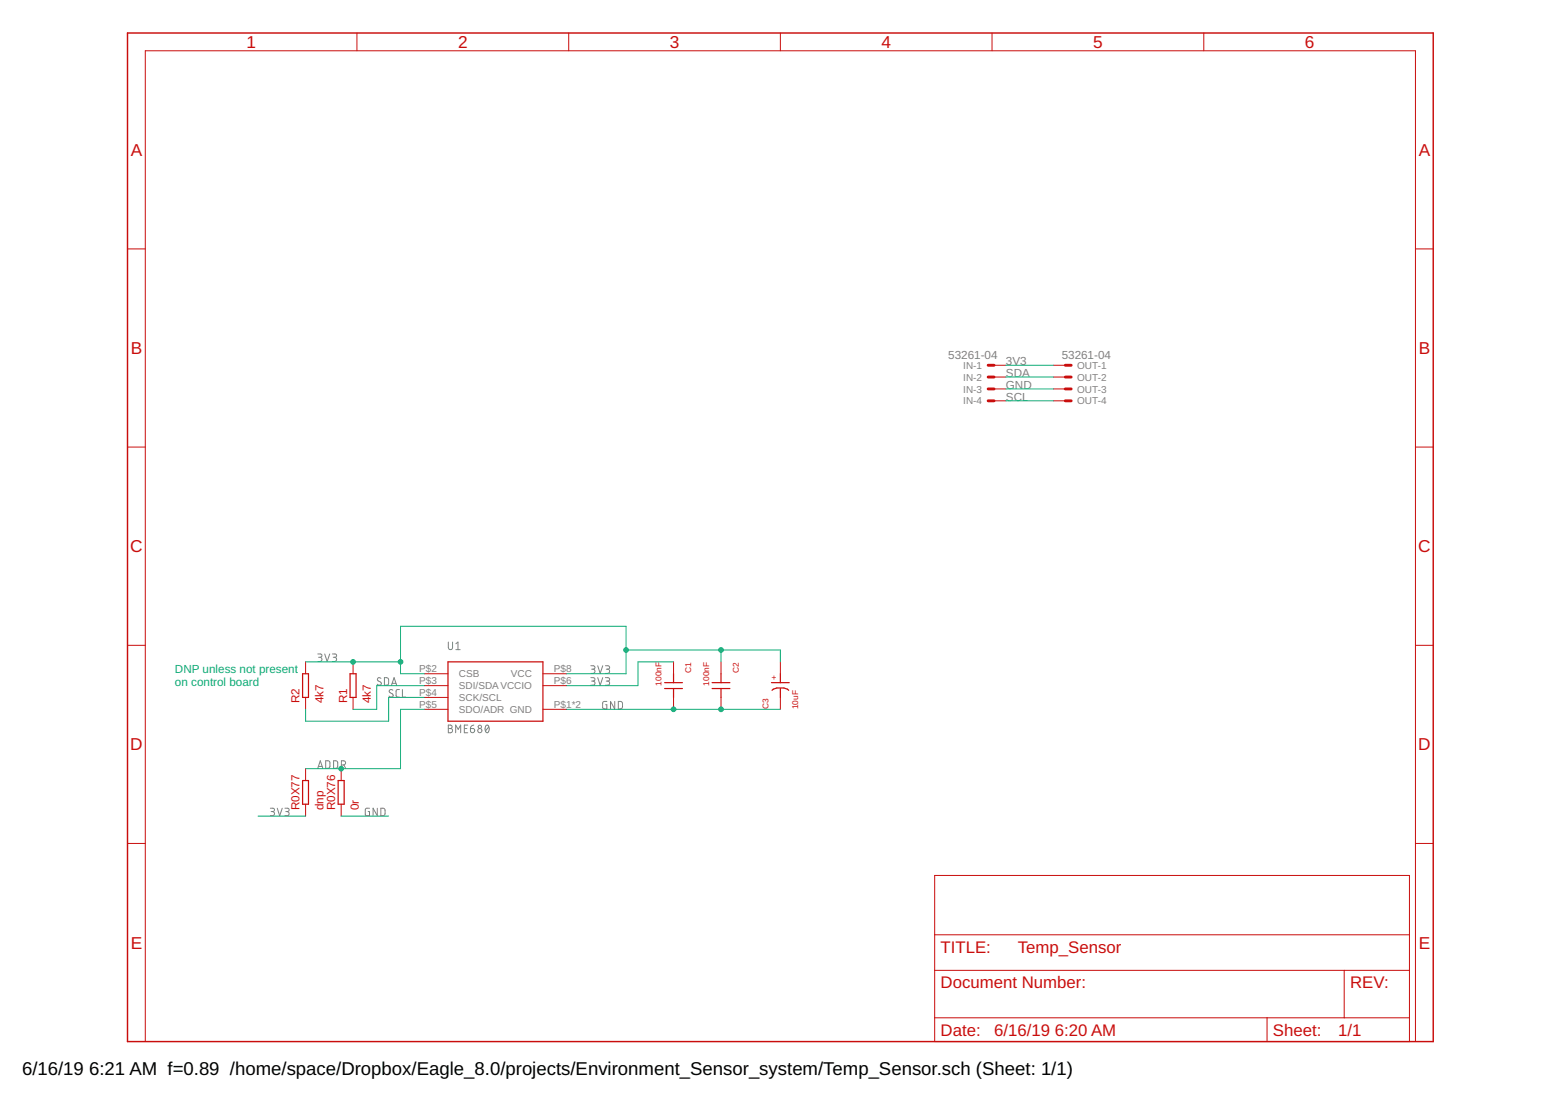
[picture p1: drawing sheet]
<?xml version="1.0" encoding="utf-8"?>
<!DOCTYPE eagle SYSTEM "eagle.dtd">
<eagle version="9.4.0">
<drawing>
<settings>
<setting alwaysvectorfont="yes"/>
<setting verticaltext="up"/>
</settings>
<grid distance="0.1" unitdist="inch" unit="inch" style="lines" multiple="1" display="no" altdistance="0.01" altunitdist="inch" altunit="inch"/>
<schematic xreflabel="%F%N/%S.%C%R" xrefpart="/%S.%C%R">
<libraries>
<library name="frames">
<symbols>
<symbol name="FRAME_A_L">
<frame x1="0" y1="0" x2="279.4" y2="215.9" columns="6" rows="5" layer="94" border-bottom="no"/>
</symbol>
<symbol name="DOCFIELD">
<wire x1="0" y1="0" x2="71.12" y2="0" width="0.1016" layer="94"/>
<wire x1="101.6" y1="15.24" x2="87.63" y2="15.24" width="0.1016" layer="94"/>
<wire x1="0" y1="0" x2="0" y2="5.08" width="0.1016" layer="94"/>
<wire x1="0" y1="5.08" x2="71.12" y2="5.08" width="0.1016" layer="94"/>
<wire x1="0" y1="5.08" x2="0" y2="15.24" width="0.1016" layer="94"/>
<wire x1="101.6" y1="15.24" x2="101.6" y2="5.08" width="0.1016" layer="94"/>
<wire x1="71.12" y1="5.08" x2="71.12" y2="0" width="0.1016" layer="94"/>
<wire x1="71.12" y1="5.08" x2="87.63" y2="5.08" width="0.1016" layer="94"/>
<wire x1="71.12" y1="0" x2="101.6" y2="0" width="0.1016" layer="94"/>
<wire x1="87.63" y1="15.24" x2="87.63" y2="5.08" width="0.1016" layer="94"/>
<wire x1="87.63" y1="15.24" x2="0" y2="15.24" width="0.1016" layer="94"/>
<wire x1="87.63" y1="5.08" x2="101.6" y2="5.08" width="0.1016" layer="94"/>
<wire x1="101.6" y1="5.08" x2="101.6" y2="0" width="0.1016" layer="94"/>
<wire x1="0" y1="15.24" x2="0" y2="22.86" width="0.1016" layer="94"/>
<wire x1="101.6" y1="35.56" x2="0" y2="35.56" width="0.1016" layer="94"/>
<wire x1="101.6" y1="35.56" x2="101.6" y2="22.86" width="0.1016" layer="94"/>
<wire x1="0" y1="22.86" x2="101.6" y2="22.86" width="0.1016" layer="94"/>
<wire x1="0" y1="22.86" x2="0" y2="35.56" width="0.1016" layer="94"/>
<wire x1="101.6" y1="22.86" x2="101.6" y2="15.24" width="0.1016" layer="94"/>
<text x="1.27" y="1.27" size="2.54" layer="94">Date:</text>
<text x="12.7" y="1.27" size="2.54" layer="94">&gt;LAST_DATE_TIME</text>
<text x="72.39" y="1.27" size="2.54" layer="94">Sheet:</text>
<text x="86.36" y="1.27" size="2.54" layer="94">&gt;SHEET</text>
<text x="88.9" y="11.43" size="2.54" layer="94">REV:</text>
<text x="1.27" y="19.05" size="2.54" layer="94">TITLE:</text>
<text x="1.27" y="11.43" size="2.54" layer="94">Document Number:</text>
<text x="17.78" y="19.05" size="2.54" layer="94">&gt;DRAWING_NAME</text>
</symbol>
</symbols>
<devicesets>
<deviceset name="FRAME_A_L" prefix="FRAME" uservalue="yes">
<gates>
<gate name="G$1" symbol="FRAME_A_L" x="0" y="0" addlevel="always"/>
<gate name="G$2" symbol="DOCFIELD" x="172.72" y="0" addlevel="always"/>
</gates>
<devices>
<device name="">
<technologies>
<technology name=""/>
</technologies>
</device>
</devices>
</deviceset>
</devicesets>
</library>
<library name="daneagle_db8.0">
<symbols>
<symbol name="BME680_TEMP/PRESSURE/HUMIDITY/GAS_AQ">
<pin name="GND" x="15.24" y="-2.54" length="middle" direction="pwr" rot="R180"/>
<pin name="VCC" x="15.24" y="5.08" length="middle" direction="pwr" rot="R180"/>
<pin name="VCCIO" x="15.24" y="2.54" length="middle" direction="pwr" rot="R180"/>
<pin name="CSB" x="-15.24" y="5.08" length="middle" direction="in"/>
<pin name="SDI/SDA" x="-15.24" y="2.54" length="middle"/>
<pin name="SCK/SCL" x="-15.24" y="0" length="middle" direction="in"/>
<pin name="SDO/ADR" x="-15.24" y="-2.54" length="middle" direction="out"/>
<wire x1="-10.16" y1="7.62" x2="-10.16" y2="-5.08" width="0.254" layer="94"/>
<wire x1="-10.16" y1="-5.08" x2="10.16" y2="-5.08" width="0.254" layer="94"/>
<wire x1="10.16" y1="-5.08" x2="10.16" y2="7.62" width="0.254" layer="94"/>
<wire x1="10.16" y1="7.62" x2="-10.16" y2="7.62" width="0.254" layer="94"/>
<text x="-10.16" y="10.16" size="1.778" layer="95" font="vector">&gt;NAME</text>
<text x="-10.16" y="-7.62" size="1.778" layer="96" font="vector">&gt;VALUE</text>
</symbol>
<symbol name="CAP_NP">
<pin name="P$1" x="-5.08" y="0" visible="off" length="short" direction="pas"/>
<pin name="P$2" x="5.08" y="0" visible="off" length="short" direction="pas" rot="R180"/>
<wire x1="-0.635" y1="1.905" x2="-0.635" y2="0" width="0.254" layer="94"/>
<wire x1="-0.635" y1="0" x2="-0.635" y2="-1.905" width="0.254" layer="94"/>
<wire x1="0.635" y1="1.905" x2="0.635" y2="0" width="0.254" layer="94"/>
<wire x1="0.635" y1="0" x2="0.635" y2="-1.905" width="0.254" layer="94"/>
<wire x1="2.54" y1="0" x2="0.635" y2="0" width="0.254" layer="94"/>
<wire x1="-2.54" y1="0" x2="-0.635" y2="0" width="0.254" layer="94"/>
<text x="-5.08" y="2.54" size="1.27" layer="94">&gt;NAME</text>
<text x="-5.08" y="-3.81" size="1.27" layer="94">&gt;VALUE</text>
</symbol>
<symbol name="RESISTOR">
<pin name="P$1" x="-5.08" y="0" visible="off" length="short" direction="pas" swaplevel="1"/>
<pin name="P$2" x="5.08" y="0" visible="off" length="short" direction="pas" swaplevel="1" rot="R180"/>
<wire x1="-2.54" y1="0.635" x2="-2.54" y2="-0.635" width="0.254" layer="94"/>
<wire x1="-2.54" y1="-0.635" x2="2.54" y2="-0.635" width="0.254" layer="94"/>
<wire x1="2.54" y1="-0.635" x2="2.54" y2="0.635" width="0.254" layer="94"/>
<wire x1="2.54" y1="0.635" x2="-2.54" y2="0.635" width="0.254" layer="94"/>
<text x="-3.81" y="1.27" size="1.778" layer="94">&gt;NAME</text>
<text x="-3.81" y="-3.81" size="1.778" layer="94">&gt;VALUE</text>
</symbol>
<symbol name="CAP_POL">
<pin name="N" x="-5.08" y="0" visible="off" length="short" direction="pas"/>
<pin name="P" x="5.08" y="0" visible="off" length="short" direction="pas" rot="R180"/>
<wire x1="0.635" y1="1.905" x2="0.635" y2="0" width="0.254" layer="94"/>
<wire x1="0.635" y1="0" x2="0.635" y2="-1.905" width="0.254" layer="94"/>
<wire x1="2.54" y1="0" x2="0.635" y2="0" width="0.254" layer="94"/>
<wire x1="-2.54" y1="0" x2="-0.635" y2="0" width="0.254" layer="94"/>
<text x="-5.08" y="2.54" size="1.27" layer="94">&gt;NAME</text>
<text x="-5.08" y="-3.81" size="1.27" layer="94">&gt;VALUE</text>
<wire x1="-0.508" y1="0.762" x2="-0.762" y2="1.524" width="0.254" layer="94"/>
<wire x1="-0.762" y1="1.524" x2="-1.016" y2="1.778" width="0.254" layer="94"/>
<wire x1="-0.508" y1="0.762" x2="-0.508" y2="-0.762" width="0.254" layer="94"/>
<wire x1="-0.508" y1="-0.762" x2="-0.762" y2="-1.524" width="0.254" layer="94"/>
<wire x1="-0.762" y1="-1.524" x2="-1.016" y2="-1.778" width="0.254" layer="94"/>
<text x="1.27" y="0.762" size="1.27" layer="94">+</text>
</symbol>
</symbols>
<devicesets>
<deviceset name="BME680_GAS_AQ/BARO/TEMP/HUMID-I2C-SPI" prefix="U">
<gates>
<gate name="G$1" symbol="BME680_TEMP/PRESSURE/HUMIDITY/GAS_AQ" x="0" y="-2.54"/>
</gates>
<devices>
<device name="" package="BOSCH_LGA8">
<connects>
<connect gate="G$1" pin="CSB" pad="P$2"/>
<connect gate="G$1" pin="GND" pad="P$1 P$7"/>
<connect gate="G$1" pin="SCK/SCL" pad="P$4"/>
<connect gate="G$1" pin="SDI/SDA" pad="P$3"/>
<connect gate="G$1" pin="SDO/ADR" pad="P$5"/>
<connect gate="G$1" pin="VCC" pad="P$8"/>
<connect gate="G$1" pin="VCCIO" pad="P$6"/>
</connects>
<technologies>
<technology name=""/>
</technologies>
</device>
</devices>
</deviceset>
<deviceset name="CAP_NP" prefix="C" uservalue="yes">
<gates>
<gate name="G$1" symbol="CAP_NP" x="0" y="0"/>
</gates>
<devices>
<device name="_0603" package="SMD_0603">
<connects>
<connect gate="G$1" pin="P$1" pad="P$1"/>
<connect gate="G$1" pin="P$2" pad="P$2"/>
</connects>
<technologies>
<technology name=""/>
</technologies>
</device>
<device name="_1206" package="SMD_1206">
<connects>
<connect gate="G$1" pin="P$1" pad="P$1"/>
<connect gate="G$1" pin="P$2" pad="P$2"/>
</connects>
<technologies>
<technology name=""/>
</technologies>
</device>
<device name="_0402" package="SMD_0402">
<connects>
<connect gate="G$1" pin="P$1" pad="P$1"/>
<connect gate="G$1" pin="P$2" pad="P$2"/>
</connects>
<technologies>
<technology name=""/>
</technologies>
</device>
<device name="_0805" package="SMD_0805">
<connects>
<connect gate="G$1" pin="P$1" pad="P$1"/>
<connect gate="G$1" pin="P$2" pad="P$2"/>
</connects>
<technologies>
<technology name=""/>
</technologies>
</device>
<device name="_1812" package="SMD_1812">
<connects>
<connect gate="G$1" pin="P$1" pad="P$1"/>
<connect gate="G$1" pin="P$2" pad="P$2"/>
</connects>
<technologies>
<technology name=""/>
</technologies>
</device>
<device name="_1210" package="SMD_1210">
<connects>
<connect gate="G$1" pin="P$1" pad="P$1"/>
<connect gate="G$1" pin="P$2" pad="P$2"/>
</connects>
<technologies>
<technology name=""/>
</technologies>
</device>
</devices>
</deviceset>
<deviceset name="RESISTOR" prefix="R" uservalue="yes">
<gates>
<gate name="G$1" symbol="RESISTOR" x="0" y="0"/>
</gates>
<devices>
<device name="_0603" package="SMD_0603">
<connects>
<connect gate="G$1" pin="P$1" pad="P$1"/>
<connect gate="G$1" pin="P$2" pad="P$2"/>
</connects>
<technologies>
<technology name=""/>
</technologies>
</device>
<device name="_1206" package="SMD_1206">
<connects>
<connect gate="G$1" pin="P$1" pad="P$1"/>
<connect gate="G$1" pin="P$2" pad="P$2"/>
</connects>
<technologies>
<technology name=""/>
</technologies>
</device>
<device name="_0402" package="SMD_0402">
<connects>
<connect gate="G$1" pin="P$1" pad="P$1"/>
<connect gate="G$1" pin="P$2" pad="P$2"/>
</connects>
<technologies>
<technology name=""/>
</technologies>
</device>
<device name="_2010" package="SMD_2010">
<connects>
<connect gate="G$1" pin="P$1" pad="P$1"/>
<connect gate="G$1" pin="P$2" pad="P$2"/>
</connects>
<technologies>
<technology name=""/>
</technologies>
</device>
<device name="_0805" package="SMD_0805">
<connects>
<connect gate="G$1" pin="P$1" pad="P$1"/>
<connect gate="G$1" pin="P$2" pad="P$2"/>
</connects>
<technologies>
<technology name=""/>
</technologies>
</device>
<device name="_2512" package="SMD_2512">
<connects>
<connect gate="G$1" pin="P$1" pad="P$1"/>
<connect gate="G$1" pin="P$2" pad="P$2"/>
</connects>
<technologies>
<technology name=""/>
</technologies>
</device>
<device name="PTH_300" package="RES_1/4W_PTH_300">
<connects>
<connect gate="G$1" pin="P$1" pad="1"/>
<connect gate="G$1" pin="P$2" pad="2"/>
</connects>
<technologies>
<technology name=""/>
</technologies>
</device>
<device name="_PTH_350" package="RES_1/4W_PTH_350">
<connects>
<connect gate="G$1" pin="P$1" pad="1"/>
<connect gate="G$1" pin="P$2" pad="2"/>
</connects>
<technologies>
<technology name=""/>
</technologies>
</device>
<device name="_PTH_400" package="RES_1/4W_PTH_400">
<connects>
<connect gate="G$1" pin="P$1" pad="1"/>
<connect gate="G$1" pin="P$2" pad="2"/>
</connects>
<technologies>
<technology name=""/>
</technologies>
</device>
</devices>
</deviceset>
<deviceset name="CAP_POL" prefix="C" uservalue="yes">
<gates>
<gate name="G$1" symbol="CAP_POL" x="0" y="0"/>
</gates>
<devices>
<device name="_6.3" package="CAP_POL_6.3">
<connects>
<connect gate="G$1" pin="N" pad="N"/>
<connect gate="G$1" pin="P" pad="P"/>
</connects>
<technologies>
<technology name=""/>
</technologies>
</device>
<device name="_4" package="CAP_POL_4">
<connects>
<connect gate="G$1" pin="N" pad="N"/>
<connect gate="G$1" pin="P" pad="P"/>
</connects>
<technologies>
<technology name=""/>
</technologies>
</device>
<device name="_SMD_1206" package="CAP_POL_1206">
<connects>
<connect gate="G$1" pin="N" pad="N"/>
<connect gate="G$1" pin="P" pad="P"/>
</connects>
<technologies>
<technology name=""/>
</technologies>
</device>
<device name="_8.3" package="CAP_POL_8.3">
<connects>
<connect gate="G$1" pin="N" pad="N"/>
<connect gate="G$1" pin="P" pad="P"/>
</connects>
<technologies>
<technology name=""/>
</technologies>
</device>
<device name="_2917" package="CAP_POL_2917">
<connects>
<connect gate="G$1" pin="N" pad="N"/>
<connect gate="G$1" pin="P" pad="P"/>
</connects>
<technologies>
<technology name=""/>
</technologies>
</device>
<device name="_10" package="CAP_POL_10">
<connects>
<connect gate="G$1" pin="N" pad="N"/>
<connect gate="G$1" pin="P" pad="P"/>
</connects>
<technologies>
<technology name=""/>
</technologies>
</device>
<device name="" package="CAP_POL_5MM_PTH">
<connects>
<connect gate="G$1" pin="N" pad="N"/>
<connect gate="G$1" pin="P" pad="P"/>
</connects>
<technologies>
<technology name=""/>
</technologies>
</device>
<device name="_3MM_PTH" package="CAP_POL_3MM_PTH">
<connects>
<connect gate="G$1" pin="N" pad="N"/>
<connect gate="G$1" pin="P" pad="P"/>
</connects>
<technologies>
<technology name=""/>
</technologies>
</device>
<device name="_18" package="CAP_POL_18">
<connects>
<connect gate="G$1" pin="N" pad="N"/>
<connect gate="G$1" pin="P" pad="P"/>
</connects>
<technologies>
<technology name=""/>
</technologies>
</device>
</devices>
</deviceset>
</devicesets>
</library>
<library name="con-molex">
<symbols>
<symbol name="MV">
<wire x1="1.27" y1="0" x2="0" y2="0" width="0.6096" layer="94"/>
<text x="2.54" y="-0.762" size="1.524" layer="95">&gt;NAME</text>
<text x="-0.762" y="1.397" size="1.778" layer="96">&gt;VALUE</text>
<pin name="S" x="-2.54" y="0" visible="off" length="short" direction="pas"/>
</symbol>
<symbol name="M">
<wire x1="1.27" y1="0" x2="0" y2="0" width="0.6096" layer="94"/>
<text x="2.54" y="-0.762" size="1.524" layer="95">&gt;NAME</text>
<pin name="S" x="-2.54" y="0" visible="off" length="short" direction="pas"/>
</symbol>
</symbols>
<devicesets>
<deviceset name="53?-04" prefix="X">
<gates>
<gate name="-1" symbol="MV" x="0" y="2.54" addlevel="always" swaplevel="1"/>
<gate name="-2" symbol="M" x="0" y="0" addlevel="always" swaplevel="1"/>
<gate name="-3" symbol="M" x="0" y="-2.54" addlevel="always" swaplevel="1"/>
<gate name="-4" symbol="M" x="0" y="-5.08" addlevel="always" swaplevel="1"/>
</gates>
<devices>
<device name="047" package="53047-04">
<connects>
<connect gate="-1" pin="S" pad="1"/>
<connect gate="-2" pin="S" pad="2"/>
<connect gate="-3" pin="S" pad="3"/>
<connect gate="-4" pin="S" pad="4"/>
</connects>
<package3dinstances>
<package3dinstance package3d_urn="urn:adsk.eagle:package:8078513/1"/>
</package3dinstances>
<technologies>
<technology name="">
<attribute name="MF" value="WALDOM/MOLEX" constant="no"/>
<attribute name="MPN" value="53047-0410" constant="no"/>
<attribute name="OC_FARNELL" value="9733060" constant="no"/>
<attribute name="OC_NEWARK" value="38C9900" constant="no"/>
</technology>
</technologies>
</device>
<device name="048" package="53048-04">
<connects>
<connect gate="-1" pin="S" pad="1"/>
<connect gate="-2" pin="S" pad="2"/>
<connect gate="-3" pin="S" pad="3"/>
<connect gate="-4" pin="S" pad="4"/>
</connects>
<package3dinstances>
<package3dinstance package3d_urn="urn:adsk.eagle:package:8078564/1"/>
</package3dinstances>
<technologies>
<technology name="">
<attribute name="MF" value="MOLEX" constant="no"/>
<attribute name="MPN" value="53048-0410" constant="no"/>
<attribute name="OC_FARNELL" value="1462887" constant="no"/>
<attribute name="OC_NEWARK" value="57H4721" constant="no"/>
</technology>
</technologies>
</device>
<device name="261" package="53261-04">
<connects>
<connect gate="-1" pin="S" pad="1"/>
<connect gate="-2" pin="S" pad="2"/>
<connect gate="-3" pin="S" pad="3"/>
<connect gate="-4" pin="S" pad="4"/>
</connects>
<package3dinstances>
<package3dinstance package3d_urn="urn:adsk.eagle:package:8078535/1"/>
</package3dinstances>
<technologies>
<technology name="">
<attribute name="MF" value="MOLEX" constant="no"/>
<attribute name="MPN" value="" constant="no"/>
<attribute name="OC_FARNELL" value="1125374" constant="no"/>
<attribute name="OC_NEWARK" value="unknown" constant="no"/>
</technology>
</technologies>
</device>
<device name="398" package="53398-04">
<connects>
<connect gate="-1" pin="S" pad="1"/>
<connect gate="-2" pin="S" pad="2"/>
<connect gate="-3" pin="S" pad="3"/>
<connect gate="-4" pin="S" pad="4"/>
</connects>
<package3dinstances>
<package3dinstance package3d_urn="urn:adsk.eagle:package:8078549/1"/>
</package3dinstances>
<technologies>
<technology name="">
<attribute name="MF" value="MOLEX" constant="no"/>
<attribute name="MPN" value="" constant="no"/>
<attribute name="OC_FARNELL" value="1125367" constant="no"/>
<attribute name="OC_NEWARK" value="unknown" constant="no"/>
</technology>
</technologies>
</device>
</devices>
</deviceset>
</devicesets>
</library>
</libraries>
<attributes>
</attributes>
<variantdefs>
</variantdefs>
<classes>
<class number="0" name="default" width="0" drill="0">
</class>
</classes>
<parts>
<part name="FRAME1" library="frames" deviceset="FRAME_A_L" device=""/>
<part name="U1" library="daneagle_db8.0" deviceset="BME680_GAS_AQ/BARO/TEMP/HUMID-I2C-SPI" device="" value="BME680"/>
<part name="C1" library="daneagle_db8.0" deviceset="CAP_NP" device="_0402" value="100nF"/>
<part name="C2" library="daneagle_db8.0" deviceset="CAP_NP" device="_0402" value="100nF"/>
<part name="R1" library="daneagle_db8.0" deviceset="RESISTOR" device="_0402" value="4k7"/>
<part name="R2" library="daneagle_db8.0" deviceset="RESISTOR" device="_0402" value="4k7"/>
<part name="R0X77" library="daneagle_db8.0" deviceset="RESISTOR" device="_0402" value="dnp"/>
<part name="R0X76" library="daneagle_db8.0" deviceset="RESISTOR" device="_0402" value="0r"/>
<part name="C3" library="daneagle_db8.0" deviceset="CAP_POL" device="_SMD_1206" value="10uF"/>
<part name="IN" library="con-molex" deviceset="53?-04" device="261" package3d_urn="urn:adsk.eagle:package:8078535/1"/>
<part name="OUT" library="con-molex" deviceset="53?-04" device="261" package3d_urn="urn:adsk.eagle:package:8078535/1"/>
</parts>
<sheets>
<sheet>
<plain>
</plain>
<instances>
<instance part="FRAME1" gate="G$1" x="0" y="0" smashed="yes"/>
<instance part="FRAME1" gate="G$2" x="172.72" y="0" smashed="yes">
<attribute name="LAST_DATE_TIME" x="185.42" y="1.27" size="2.54" layer="94"/>
<attribute name="SHEET" x="259.08" y="1.27" size="2.54" layer="94"/>
<attribute name="DRAWING_NAME" x="190.5" y="19.05" size="2.54" layer="94"/>
</instance>
<instance part="U1" gate="G$1" x="78.74" y="73.66" smashed="yes">
<attribute name="NAME" x="68.58" y="83.82" size="1.778" layer="95" font="vector"/>
<attribute name="VALUE" x="68.58" y="66.04" size="1.778" layer="96" font="vector"/>
</instance>
<instance part="C1" gate="G$1" x="116.84" y="76.2" smashed="yes" rot="R270">
<attribute name="NAME" x="119.38" y="81.28" size="1.27" layer="94" rot="R270"/>
<attribute name="VALUE" x="113.03" y="81.28" size="1.27" layer="94" rot="R270"/>
</instance>
<instance part="C2" gate="G$1" x="127" y="76.2" smashed="yes" rot="R270">
<attribute name="NAME" x="129.54" y="81.28" size="1.27" layer="94" rot="R270"/>
<attribute name="VALUE" x="123.19" y="81.28" size="1.27" layer="94" rot="R270"/>
</instance>
<instance part="R1" gate="G$1" x="48.26" y="76.2" smashed="yes" rot="R90">
<attribute name="NAME" x="46.99" y="72.39" size="1.778" layer="94" rot="R90"/>
<attribute name="VALUE" x="52.07" y="72.39" size="1.778" layer="94" rot="R90"/>
</instance>
<instance part="R2" gate="G$1" x="38.1" y="76.2" smashed="yes" rot="R90">
<attribute name="NAME" x="36.83" y="72.39" size="1.778" layer="94" rot="R90"/>
<attribute name="VALUE" x="41.91" y="72.39" size="1.778" layer="94" rot="R90"/>
</instance>
<instance part="R0X77" gate="G$1" x="38.1" y="53.34" smashed="yes" rot="R90">
<attribute name="NAME" x="36.83" y="49.53" size="1.778" layer="94" rot="R90"/>
<attribute name="VALUE" x="41.91" y="49.53" size="1.778" layer="94" rot="R90"/>
</instance>
<instance part="R0X76" gate="G$1" x="45.72" y="53.34" smashed="yes" rot="R90">
<attribute name="NAME" x="44.45" y="49.53" size="1.778" layer="94" rot="R90"/>
<attribute name="VALUE" x="49.53" y="49.53" size="1.778" layer="94" rot="R90"/>
</instance>
<instance part="C3" gate="G$1" x="139.7" y="76.2" smashed="yes" rot="R90">
<attribute name="NAME" x="137.16" y="71.12" size="1.27" layer="94" rot="R90"/>
<attribute name="VALUE" x="143.51" y="71.12" size="1.27" layer="94" rot="R90"/>
</instance>
<instance part="IN" gate="-1" x="185.42" y="144.78" smashed="yes" rot="MR0">
<attribute name="NAME" x="182.88" y="144.018" size="1.524" layer="95" rot="MR0"/>
<attribute name="VALUE" x="186.182" y="146.177" size="1.778" layer="96" rot="MR0"/>
</instance>
<instance part="IN" gate="-2" x="185.42" y="142.24" smashed="yes" rot="MR0">
<attribute name="NAME" x="182.88" y="141.478" size="1.524" layer="95" rot="MR0"/>
</instance>
<instance part="IN" gate="-3" x="185.42" y="139.7" smashed="yes" rot="MR0">
<attribute name="NAME" x="182.88" y="138.938" size="1.524" layer="95" rot="MR0"/>
</instance>
<instance part="IN" gate="-4" x="185.42" y="137.16" smashed="yes" rot="MR0">
<attribute name="NAME" x="182.88" y="136.398" size="1.524" layer="95" rot="MR0"/>
</instance>
<instance part="OUT" gate="-1" x="200.66" y="144.78" smashed="yes">
<attribute name="NAME" x="203.2" y="144.018" size="1.524" layer="95"/>
<attribute name="VALUE" x="199.898" y="146.177" size="1.778" layer="96"/>
</instance>
<instance part="OUT" gate="-2" x="200.66" y="142.24" smashed="yes">
<attribute name="NAME" x="203.2" y="141.478" size="1.524" layer="95"/>
</instance>
<instance part="OUT" gate="-3" x="200.66" y="139.7" smashed="yes">
<attribute name="NAME" x="203.2" y="138.938" size="1.524" layer="95"/>
</instance>
<instance part="OUT" gate="-4" x="200.66" y="137.16" smashed="yes">
<attribute name="NAME" x="203.2" y="136.398" size="1.524" layer="95"/>
</instance>
</instances>
<busses>
</busses>
<nets>
<net name="SDA" class="0">
<segment>
<pinref part="U1" gate="G$1" pin="SDI/SDA"/>
<wire x1="63.5" y1="76.2" x2="53.34" y2="76.2" width="0.1524" layer="91"/>
<wire x1="53.34" y1="76.2" x2="53.34" y2="71.12" width="0.1524" layer="91"/>
<pinref part="R1" gate="G$1" pin="P$1"/>
<wire x1="53.34" y1="71.12" x2="48.26" y2="71.12" width="0.1524" layer="91"/>
<label x="53.34" y="76.2" size="1.778" layer="95" font="vector"/>
</segment>
<segment>
<pinref part="OUT" gate="-2" pin="S"/>
<wire x1="187.96" y1="142.24" x2="198.12" y2="142.24" width="0.1524" layer="91"/>
<label x="187.96" y="142.24" size="1.778" layer="95"/>
<pinref part="IN" gate="-2" pin="S"/>
</segment>
</net>
<net name="SCL" class="0">
<segment>
<pinref part="U1" gate="G$1" pin="SCK/SCL"/>
<wire x1="63.5" y1="73.66" x2="55.88" y2="73.66" width="0.1524" layer="91"/>
<wire x1="55.88" y1="73.66" x2="55.88" y2="68.58" width="0.1524" layer="91"/>
<wire x1="55.88" y1="68.58" x2="38.1" y2="68.58" width="0.1524" layer="91"/>
<pinref part="R2" gate="G$1" pin="P$1"/>
<wire x1="38.1" y1="68.58" x2="38.1" y2="71.12" width="0.1524" layer="91"/>
<label x="55.88" y="73.66" size="1.778" layer="95" font="vector"/>
</segment>
<segment>
<pinref part="OUT" gate="-4" pin="S"/>
<wire x1="187.96" y1="137.16" x2="198.12" y2="137.16" width="0.1524" layer="91"/>
<label x="187.96" y="137.16" size="1.778" layer="95"/>
<pinref part="IN" gate="-4" pin="S"/>
</segment>
</net>
<net name="GND" class="0">
<segment>
<pinref part="U1" gate="G$1" pin="GND"/>
<pinref part="C1" gate="G$1" pin="P$2"/>
<wire x1="93.98" y1="71.12" x2="116.84" y2="71.12" width="0.1524" layer="91"/>
<pinref part="C2" gate="G$1" pin="P$2"/>
<wire x1="116.84" y1="71.12" x2="127" y2="71.12" width="0.1524" layer="91"/>
<junction x="116.84" y="71.12"/>
<label x="101.6" y="71.12" size="1.778" layer="95" font="vector"/>
<pinref part="C3" gate="G$1" pin="N"/>
<wire x1="127" y1="71.12" x2="139.7" y2="71.12" width="0.1524" layer="91"/>
<junction x="127" y="71.12"/>
</segment>
<segment>
<pinref part="R0X76" gate="G$1" pin="P$1"/>
<wire x1="45.72" y1="48.26" x2="55.88" y2="48.26" width="0.1524" layer="91"/>
<label x="50.8" y="48.26" size="1.778" layer="95" font="vector"/>
</segment>
<segment>
<pinref part="OUT" gate="-3" pin="S"/>
<wire x1="187.96" y1="139.7" x2="198.12" y2="139.7" width="0.1524" layer="91"/>
<label x="187.96" y="139.7" size="1.778" layer="95"/>
<pinref part="IN" gate="-3" pin="S"/>
</segment>
</net>
<net name="3V3" class="0">
<segment>
<pinref part="C2" gate="G$1" pin="P$1"/>
<wire x1="127" y1="81.28" x2="127" y2="83.82" width="0.1524" layer="91"/>
<wire x1="127" y1="83.82" x2="106.68" y2="83.82" width="0.1524" layer="91"/>
<wire x1="106.68" y1="83.82" x2="106.68" y2="78.74" width="0.1524" layer="91"/>
<pinref part="U1" gate="G$1" pin="VCC"/>
<wire x1="106.68" y1="78.74" x2="93.98" y2="78.74" width="0.1524" layer="91"/>
<label x="99.06" y="78.74" size="1.778" layer="95" font="vector"/>
<wire x1="106.68" y1="83.82" x2="106.68" y2="88.9" width="0.1524" layer="91"/>
<junction x="106.68" y="83.82"/>
<wire x1="106.68" y1="88.9" x2="58.42" y2="88.9" width="0.1524" layer="91"/>
<wire x1="58.42" y1="88.9" x2="58.42" y2="81.28" width="0.1524" layer="91"/>
<pinref part="U1" gate="G$1" pin="CSB"/>
<wire x1="58.42" y1="81.28" x2="58.42" y2="78.74" width="0.1524" layer="91"/>
<wire x1="58.42" y1="78.74" x2="63.5" y2="78.74" width="0.1524" layer="91"/>
<pinref part="R2" gate="G$1" pin="P$2"/>
<pinref part="R1" gate="G$1" pin="P$2"/>
<wire x1="38.1" y1="81.28" x2="48.26" y2="81.28" width="0.1524" layer="91"/>
<wire x1="48.26" y1="81.28" x2="58.42" y2="81.28" width="0.1524" layer="91"/>
<junction x="48.26" y="81.28"/>
<junction x="58.42" y="81.28"/>
<label x="40.64" y="81.28" size="1.778" layer="95" font="vector"/>
<wire x1="127" y1="83.82" x2="139.7" y2="83.82" width="0.1524" layer="91"/>
<junction x="127" y="83.82"/>
<pinref part="C3" gate="G$1" pin="P"/>
<wire x1="139.7" y1="83.82" x2="139.7" y2="81.28" width="0.1524" layer="91"/>
</segment>
<segment>
<pinref part="C1" gate="G$1" pin="P$1"/>
<wire x1="116.84" y1="81.28" x2="109.22" y2="81.28" width="0.1524" layer="91"/>
<wire x1="109.22" y1="81.28" x2="109.22" y2="76.2" width="0.1524" layer="91"/>
<pinref part="U1" gate="G$1" pin="VCCIO"/>
<wire x1="109.22" y1="76.2" x2="93.98" y2="76.2" width="0.1524" layer="91"/>
<label x="99.06" y="76.2" size="1.778" layer="95" font="vector"/>
</segment>
<segment>
<pinref part="R0X77" gate="G$1" pin="P$1"/>
<wire x1="38.1" y1="48.26" x2="27.94" y2="48.26" width="0.1524" layer="91"/>
<label x="30.48" y="48.26" size="1.778" layer="95" font="vector"/>
</segment>
<segment>
<pinref part="OUT" gate="-1" pin="S"/>
<wire x1="198.12" y1="144.78" x2="187.96" y2="144.78" width="0.1524" layer="91"/>
<label x="187.96" y="144.78" size="1.778" layer="95"/>
<pinref part="IN" gate="-1" pin="S"/>
</segment>
</net>
<net name="ADDR" class="0">
<segment>
<pinref part="R0X77" gate="G$1" pin="P$2"/>
<pinref part="R0X76" gate="G$1" pin="P$2"/>
<wire x1="38.1" y1="58.42" x2="45.72" y2="58.42" width="0.1524" layer="91"/>
<pinref part="U1" gate="G$1" pin="SDO/ADR"/>
<wire x1="63.5" y1="71.12" x2="58.42" y2="71.12" width="0.1524" layer="91"/>
<wire x1="58.42" y1="71.12" x2="58.42" y2="58.42" width="0.1524" layer="91"/>
<wire x1="58.42" y1="58.42" x2="45.72" y2="58.42" width="0.1524" layer="91"/>
<junction x="45.72" y="58.42"/>
<label x="40.64" y="58.42" size="1.778" layer="95" font="vector"/>
</segment>
</net>
</nets>
</sheet>
</sheets>
<errors>
<approved hash="104,1,93.98,78.74,U1,VCC,3V3,,,"/>
<approved hash="104,1,93.98,76.2,U1,VCCIO,3V3,,,"/>
<approved hash="113,1,139.596,107.846,FRAME1,,,,,"/>
</errors>
</schematic>
</drawing>
<compatibility>
<note version="8.2" severity="warning">
Since Version 8.2, EAGLE supports online libraries. The ids
of those online libraries will not be understood (or retained)
with this version.
</note>
<note version="8.3" severity="warning">
Since Version 8.3, EAGLE supports URNs for individual library
assets (packages, symbols, and devices). The URNs of those assets
will not be understood (or retained) with this version.
</note>
<note version="8.3" severity="warning">
Since Version 8.3, EAGLE supports the association of 3D packages
with devices in libraries, schematics, and board files. Those 3D
packages will not be understood (or retained) with this version.
</note>
</compatibility>
</eagle>
